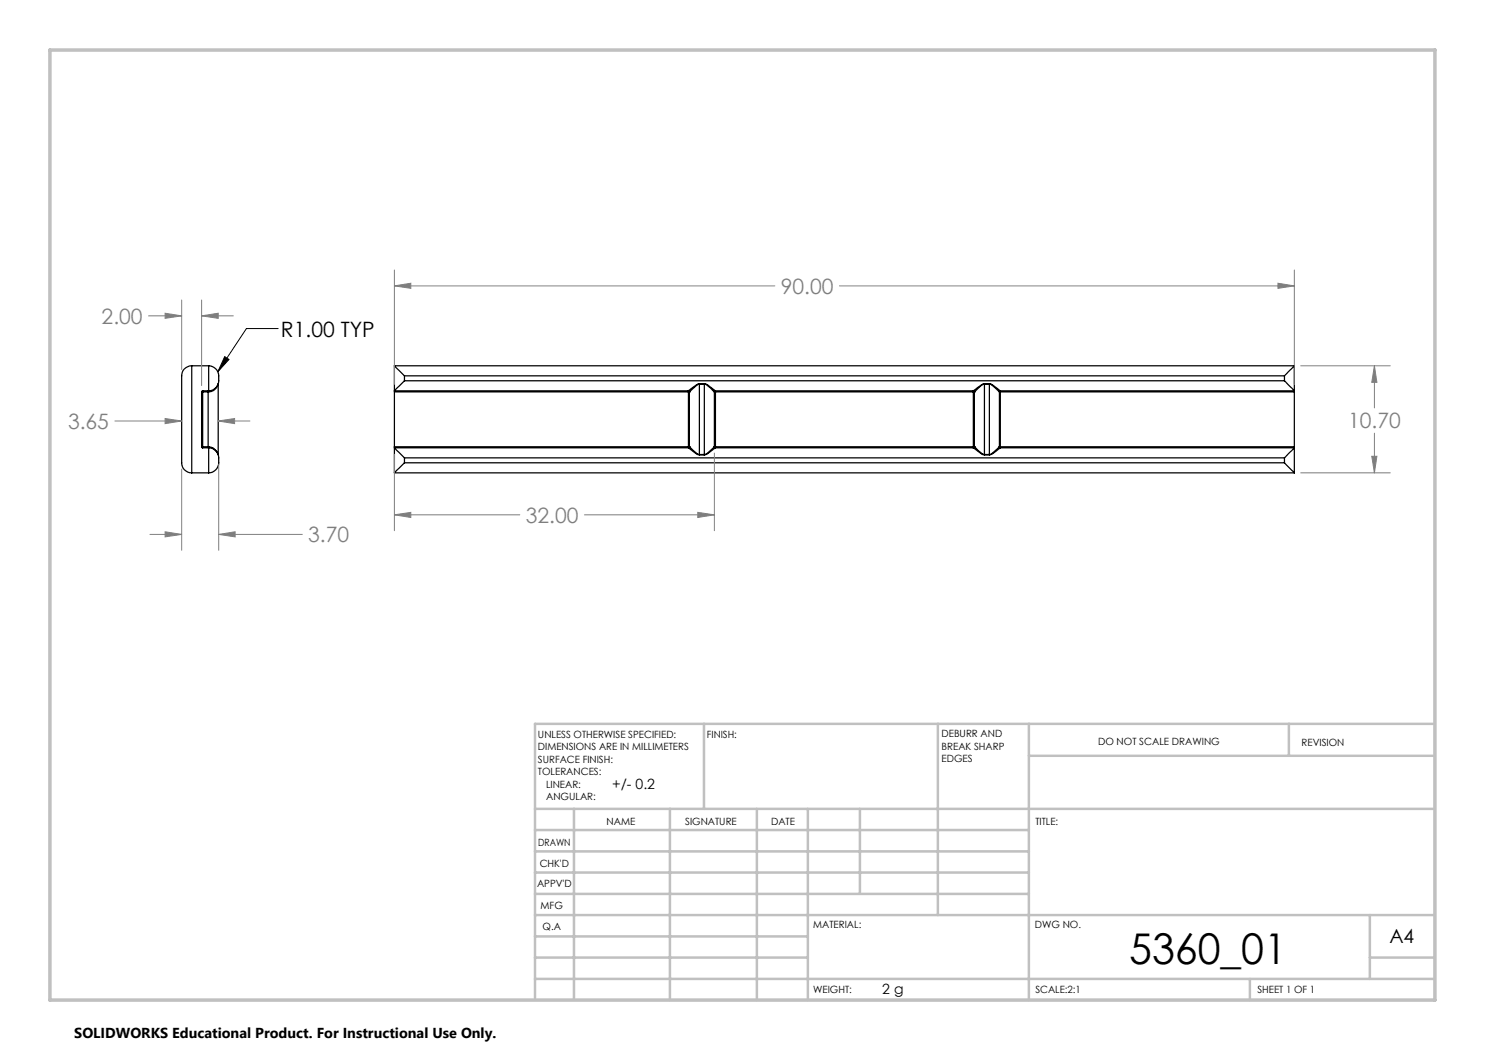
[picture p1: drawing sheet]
<svg xmlns="http://www.w3.org/2000/svg" width="297mm" height="210mm" viewBox="0 0 297 210" stroke-linecap="round" stroke-linejoin="round" font-family="sans-serif">
<g fill="none" stroke="#000" stroke-width=".25">
<path d="M38.3 73.2a1.99 1.99 0 0 0-2 2v17.4a1.99 1.99 0 0 0 2 2M38.3 73.2h3.4M38.3 73.2v21.4M40.3 78.4h.2M40.3 78.4v11M40.5 78.2l-.2 .2M40.5 78.2v.2M40.5 78.2h1.2M40.5 78.4h1.1M40.5 78.4v11M41.6 78.2v.2M41.6 78.4h.1"/>
<path d="M41.6 78.4v11M41.7 73.2a2.05 2.05 0 0 1 2 2 2.32 2.32 0 0 1-1.6 2.9l-.4 .1M41.7 78.2v.2M41.7 73.2v5M43.6 76.8v.1a2.03 2.03 0 0 1-1.9 1.5M43.6 76.8h.1M43.6 76.8v14.1M78.9 73.2l2 2M78.9 78.2v.2M78.9 78.2h58.8M78.9 73.2v5M78.9 78.4v11"/>
<path d="M78.9 73.2h180M78.9 78.4h58.8M80.9 76.2l-2 2M80.9 76.2h176M80.9 75.2v1M80.9 75.2h176M137.7 78.2l.2 .2M137.7 78.2v.2M137.7 78.4h.2M137.7 78.4v11M137.9 78.4h.1M137.9 78.4v11"/>
<path d="M139.9 76.8l-.7 .2-1.5 1.2M139.9 76.8a3.3 3.3 0 0 0-1.7 1.3l-.3 .3M139.9 76.8h.1M139.9 76.8h1M139.9 76.8v14.1M140.9 76.8l.6 .1 1.6 1.3M140.9 76.8a3.5 3.5 0 0 1 1.9 1.5l.1 .1M140.9 76.8h.1M140.9 76.8v14.1M142.9 78.4h.1M142.9 78.4h.2M142.9 78.4v11"/>
<path d="M143.1 78.2l-.2 .2M143.1 78.2v.2M143.1 78.2h51.6M143.1 78.4h51.6M143.1 78.4v11M194.7 78.2l.2 .2M194.7 78.4h.2M194.7 78.2v.2M194.7 78.4v11M194.9 78.4h.1M194.9 78.4v11M196.9 76.8l-.6 .2-1.6 1.2"/>
<path d="M196.9 76.8h.1M196.9 76.8a3.4 3.4 0 0 0-1.9 1.5l-.1 .1M196.9 76.8h1M196.9 76.8v14.1M197.9 76.8a3.3 3.3 0 0 1 1.8 1.1l.4 .3M197.9 76.8a3 3 0 0 1 1.7 1.3l.3 .3M197.9 76.8h.1M197.9 76.8v14.1M199.9 78.4h.1M199.9 78.4h.2M199.9 78.4v11M200.1 78.2l-.2 .2"/>
<path d="M200.1 78.2v.2M200.1 78.2h58.8M200.1 78.4h58.8M200.1 78.4v11M256.9 76.2l2 2M256.9 75.2v1M258.9 73.2l-2 2M258.9 78.2v.2M258.9 73.2v5M258.9 78.4v11M38.3 94.6h3.4M40.3 89.4l.2 .2"/>
<path d="M40.3 89.4h.2M40.5 89.4v.2M40.5 89.6h1.2M40.5 89.4h1.1M41.6 89.4v.2M41.6 89.4h.1M41.7 89.6a2.05 2.05 0 0 1 2 2 2.32 2.32 0 0 1-1.6 2.9l-.4 .1M41.7 89.4v.2M41.7 89.4a2.23 2.23 0 0 1 1.9 1.5M41.7 89.6v5M43.6 90.9v.1M78.9 89.6l2 2"/>
<path d="M78.9 89.4v.2M78.9 89.6h58.8M78.9 94.6h180M78.9 89.6v5M78.9 89.4h58.8M80.9 92.6l-2 2M80.9 91.6h176M80.9 92.6h176M80.9 91.6v1M137.7 89.6l.3 .2a3.3 3.3 0 0 0 1.9 1.2M137.7 89.4h.2M137.7 89.4v.2"/>
<path d="M137.9 89.4l-.2 .2M137.9 89.4l.3 .2a3 3 0 0 0 1.7 1.3M137.9 89.4h.1M139.9 90.9v.1M139.9 91h1M139.9 90.9h1M140.9 90.9v.1M142.9 89.4l-.3 .3a3.1 3.1 0 0 1-1.7 1.2M142.9 89.4l.2 .2M142.9 89.4h.1M142.9 89.4h.2M143.1 89.6l-.4 .2a3.3 3.3 0 0 1-1.8 1.2"/>
<path d="M143.1 89.4v.2M143.1 89.6h51.6M143.1 89.4h51.6M194.7 89.6l.3 .2a3.3 3.3 0 0 0 1.9 1.2M194.7 89.4h.2M194.7 89.4v.2M194.9 89.4l.3 .2a3 3 0 0 0 1.7 1.3M194.9 89.4l-.2 .2M194.9 89.4h.1M196.9 90.9v.1M196.9 91h1M196.9 90.9h1"/>
<path d="M197.9 90.9v.1M199.9 89.4l-.3 .3a3.5 3.5 0 0 1-1.7 1.2M199.9 89.4l.2 .2M199.9 89.4h.1M199.9 89.4h.2M200.1 89.6l-.4 .2a3.3 3.3 0 0 1-1.8 1.2M200.1 89.4v.2M200.1 89.6h58.8M200.1 89.4h58.8M256.9 92.6l2 2M256.9 91.6v1M258.9 89.6l-2 2"/>
<path d="M258.9 89.4v.2M258.9 89.6v5"/>
</g>
<path d="M44.9 71.3l.9 .6-2.2 2.5zM55.6 65.7h-6.3l-5.7 8.7" fill="none" stroke="#000" stroke-width=".2"/>
<g fill="none" stroke="#808080" stroke-width=".2">
<path d="M36.3 60v13.9M40.3 60v17.1M78.9 57.2l3.3-.6v1.1zM78.9 54v22.9M78.9 57.2h76.1M167.9 57.2h91M255.6 56.6l3.3 .6-3.3 .5zM258.9 54v22.9M29.7 63.2h6.6M33 62.6l3.3 .6-3.3 .5zM40.3 63.2l3.3-.6v1.1zM40.3 63.2h6.4"/>
<path d="M260.1 73.2h18M274.9 73.2l.5 3.3h-1zM274.9 73.2v8.4M23 84.2h13.3M33 83.7l3.3 .5-3.3 .5zM36.3 93.8v16.3M43.6 84.2l3.3-.5v1zM43.6 84.2h6.4M43.7 92.8v17.3M78.9 90.8v15.3M142.9 90.6v15.5M260.1 94.6h18"/>
<path d="M274.4 91.3h1l-.5 3.3zM274.9 86.6v8M30 106.9h6.3M33 106.4l3.3 .5-3.3 .5zM43.7 106.9l3.3-.5v1zM43.7 106.9h16.8M78.9 103l3.3-.5v1zM78.9 103h25.1M116.9 103h26M139.6 102.5l3.3 .5-3.3 .5z"/>
</g>
<g fill="none" stroke="#c0c0c0" stroke-width=".5">
<path d="M140.8 144.8v17M187.6 144.8v38.2M205.8 144.8v55.2M205.8 151.2h81.2M257.8 144.8v6.4M287 144.8h-180v55.2M107 161.8h180M107 178.8h98.8M107 174.5h98.8M107 170.3h98.8M107 166h98.8M114.8 161.8v38.2"/>
<path d="M134 161.8v38.2M151.4 161.8v38.2M161.6 161.8v38.2M172 161.8v17M107 195.8h180M107 191.5h54.6M107 187.3h54.6M107 183h180M250 195.8v4.2M274 191.5h13M274 183v12.8"/>
</g>
<path d="M10 10h277v190h-277z" fill="none" stroke="#c0c0c0" stroke-width=".7"/>
<path d="M44.9 71.3l.9 .6-2.2 2.5z" fill="#000"/>
<path d="M274.4 91.3h1l-.5 3.3zM274.9 73.2l.5 3.3h-1zM78.9 57.2l3.3-.6v1.1zM255.6 56.6l3.3 .6-3.3 .5zM78.9 103l3.3-.5v1zM139.6 102.5l3.3 .5-3.3 .5zM33 106.4l3.3 .5-3.3 .5zM43.7 106.9l3.3-.5v1zM43.6 84.2l3.3-.5v1zM33 83.7l3.3 .5-3.3 .5zM33 62.6l3.3 .6-3.3 .5zM40.3 63.2l3.3-.6v1.1z" fill="#808080"/>
<text font-size="8.5" x="225.8" y="192.7">5360_01</text>
<g font-size="4.2" fill="#808080">
<text x="156.2" y="58.7">90.00</text>
<text x="20.3" y="64.7">2.00</text>
<text x="13.6" y="85.8">3.65</text>
<text x="269.6" y="85.7">10.70</text>
<text x="105.2" y="104.6">32.00</text>
<text x="61.6" y="108.5">3.70</text>
</g>
<text font-size="4.2" x="56.2" y="67.3">R1.00 TYP</text>
<text font-size="3.9" x="277.9" y="188.5">A4</text>
<text font-size="2.9" x="14.9" y="207.6">SOLIDWORKS Educational Product. For Instructional Use Only.</text>
<g font-size="2.8">
<text x="122.5" y="157.9">+/- 0.2</text>
<text x="176.5" y="198.8">2 g</text>
</g>
<g font-size="2">
<text x="107.6" y="147.6">UNLESS OTHERWISE SPECIFIED:</text>
<text x="141.4" y="147.6">FINISH:</text>
<text x="188.3" y="147.5">DEBURR AND</text>
<text x="188.3" y="150">BREAK SHARP</text>
<text x="219.6" y="149">DO NOT SCALE DRAWING</text>
<text x="260.3" y="149.2">REVISION</text>
<text x="107.6" y="150.1">DIMENSIONS ARE IN MILLIMETERS</text>
<text x="107.6" y="152.6">SURFACE FINISH:</text>
<text x="107.6" y="155.1">TOLERANCES:</text>
<text x="188.3" y="152.5">EDGES</text>
<text x="109.2" y="157.6">LINEAR:</text>
<text x="109.2" y="160.1">ANGULAR:</text>
<text x="121.3" y="165">NAME</text>
<text x="137" y="164.9">SIGNATURE</text>
<text x="154.2" y="164.9">DATE</text>
<text x="207.1" y="164.9">TITLE:</text>
<text x="107.6" y="169.1">DRAWN</text>
<text x="107.9" y="173.3">CHK'D</text>
<text x="107.4" y="177.4">APPV'D</text>
<text x="108.1" y="181.8">MFG</text>
<text x="108.5" y="186">Q.A</text>
<text x="162.6" y="185.5">MATERIAL:</text>
<text x="207" y="185.5">DWG NO.</text>
<text x="162.6" y="198.5">WEIGHT:</text>
<text x="207.1" y="198.6">SCALE:2:1</text>
<text x="251.5" y="198.6">SHEET 1 OF 1</text>
</g>
</svg>
